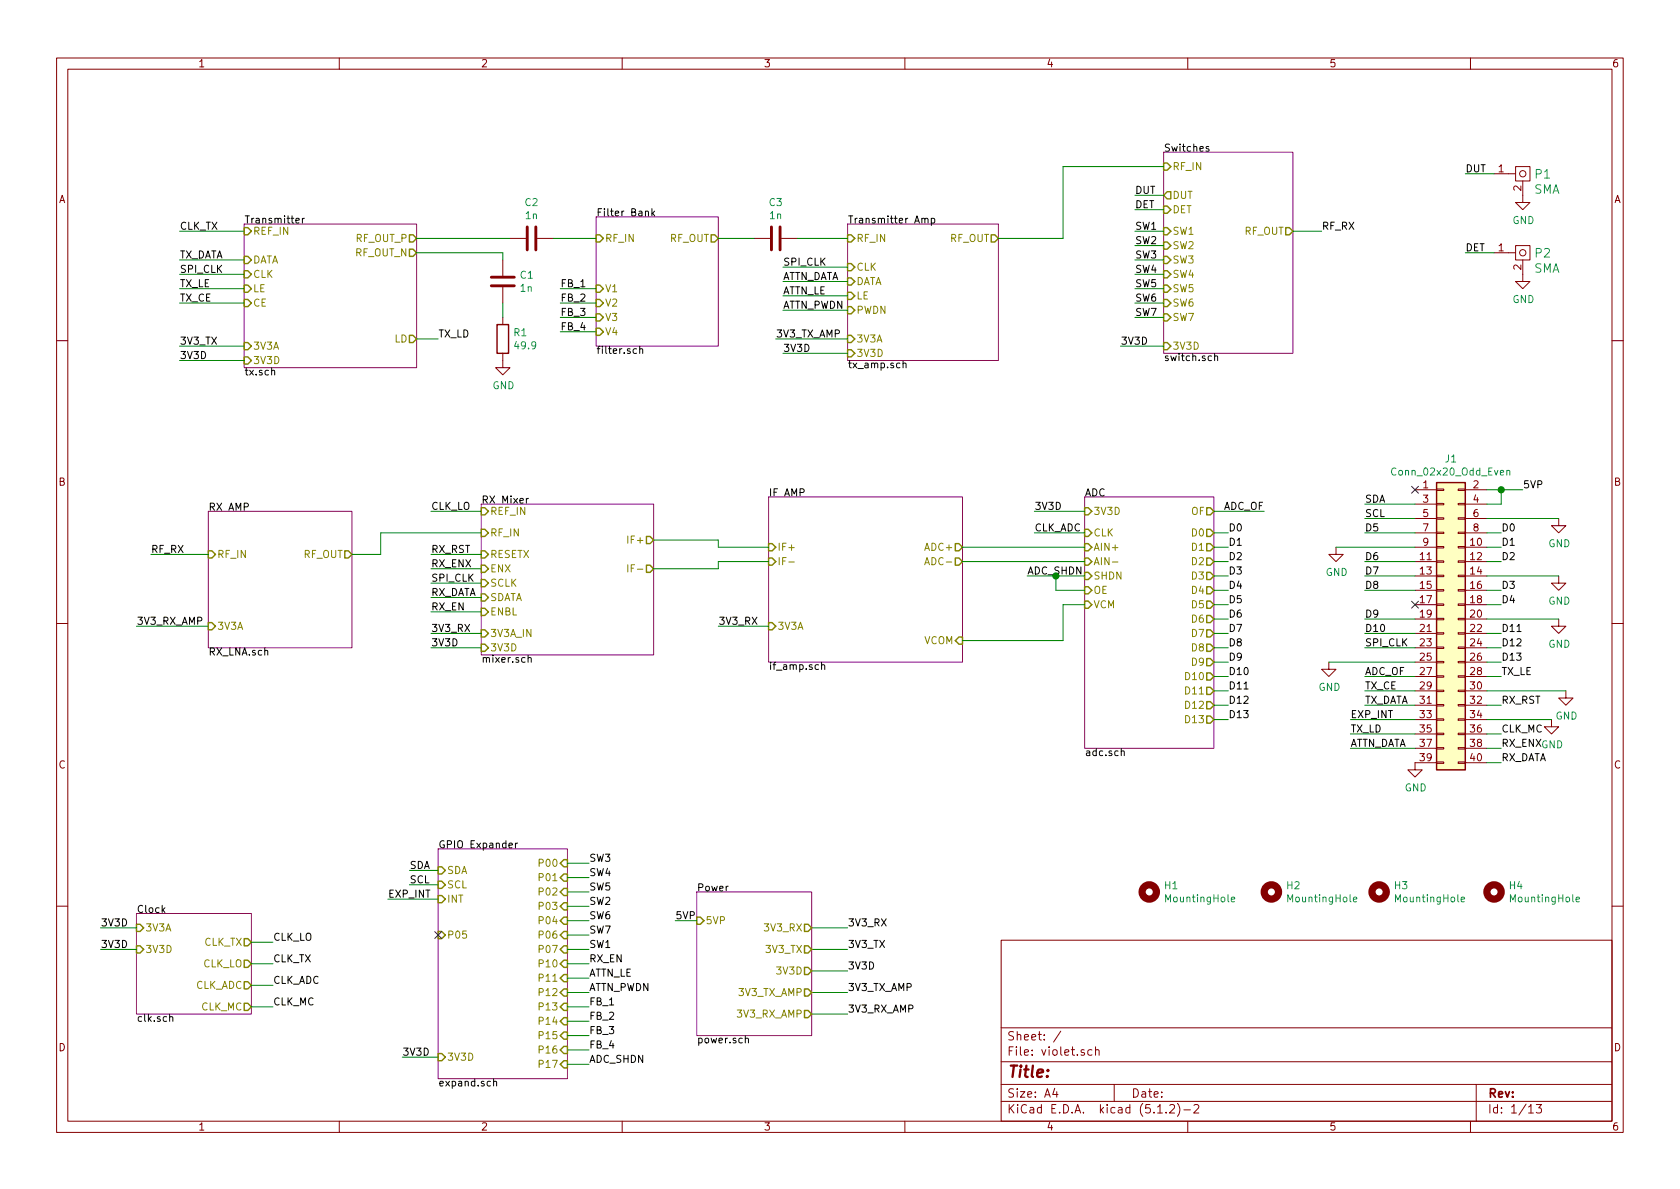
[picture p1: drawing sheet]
EESchema Schematic File Version 4
LIBS:violet-cache
EELAYER 29 0
EELAYER END
$Descr A4 11693 8268
encoding utf-8
Sheet 1 13
Title ""
Date ""
Rev ""
Comp ""
Comment1 ""
Comment2 ""
Comment3 ""
Comment4 ""
$EndDescr
$Sheet
S 1700 1550 1200 1000
U 5D61B2BF
F0 "Transmitter " 50
F1 "tx.sch" 50
F2 "CLK" I L 1700 1900 50 
F3 "DATA" I L 1700 1800 50 
F4 "LE" I L 1700 2000 50 
F5 "CE" I L 1700 2100 50 
F6 "REF_IN" I L 1700 1600 50 
F7 "LD" O R 2900 2350 50 
F8 "3V3D" I L 1700 2500 50 
F9 "RF_OUT_P" O R 2900 1650 50 
F10 "RF_OUT_N" O R 2900 1750 50 
F11 "3V3A" I L 1700 2400 50 
$EndSheet
$Sheet
S 4150 1500 850  900 
U 5D6DAD98
F0 "Filter Bank" 50
F1 "filter.sch" 50
F2 "RF_IN" I L 4150 1650 50 
F3 "V1" I L 4150 2000 50 
F4 "V2" I L 4150 2100 50 
F5 "V3" I L 4150 2200 50 
F6 "V4" I L 4150 2300 50 
F7 "RF_OUT" O R 5000 1650 50 
$EndSheet
$Sheet
S 5900 1550 1050 950 
U 5D7009AC
F0 "Transmitter Amp" 50
F1 "tx_amp.sch" 50
F2 "CLK" I L 5900 1850 50 
F3 "DATA" I L 5900 1950 50 
F4 "LE" I L 5900 2050 50 
F5 "RF_IN" I L 5900 1650 50 
F6 "3V3D" I L 5900 2450 50 
F7 "PWDN" I L 5900 2150 50 
F8 "RF_OUT" O R 6950 1650 50 
F9 "3V3A" I L 5900 2350 50 
$EndSheet
$Sheet
S 8100 1050 900  1400
U 5D685A83
F0 "Switches" 50
F1 "switch.sch" 50
F2 "RF_IN" I L 8100 1150 50 
F3 "DUT" O L 8100 1350 50 
F4 "DET" I L 8100 1450 50 
F5 "SW1" I L 8100 1600 50 
F6 "3V3D" I L 8100 2400 50 
F7 "SW2" I L 8100 1700 50 
F8 "SW3" I L 8100 1800 50 
F9 "SW4" I L 8100 1900 50 
F10 "SW5" I L 8100 2000 50 
F11 "SW6" I L 8100 2100 50 
F12 "SW7" I L 8100 2200 50 
F13 "RF_OUT" O R 9000 1600 50 
$EndSheet
Text Label 5900 6450 0    50   ~ 0
3V3_RX
Text Label 5900 6600 0    50   ~ 0
3V3_TX
Text Label 5900 6750 0    50   ~ 0
3V3D
Wire Wire Line
	5650 6450 5900 6450
Wire Wire Line
	5650 6600 5900 6600
Wire Wire Line
	5650 6750 5900 6750
$Comp
L violet:SMA P2
U 1 1
P 10600 1750
F 0 "P2" H 10678 1750 60  0000 L CNN
F 1 "SMA" H 10678 1644 60  0000 L CNN
F 2 "violet:CONSMA003.062" H 10600 1750 60  0001 C CNN
F 3 "" H 10600 1750 60  0000 C CNN
F 4 "712-CONSMA003.062-G" H 10600 1750 50  0001 C CNN "Mouser"
	1    10600 1750
	1    0    0    -1  
$EndComp
$Comp
L violet:SMA P1
U 1 1
P 10600 1200
F 0 "P1" H 10678 1200 60  0000 L CNN
F 1 "SMA" H 10678 1094 60  0000 L CNN
F 2 "violet:CONSMA003.062" H 10600 1200 60  0001 C CNN
F 3 "" H 10600 1200 60  0000 C CNN
F 4 "712-CONSMA003.062-G" H 10600 1200 50  0001 C CNN "Mouser"
	1    10600 1200
	1    0    0    -1  
$EndComp
Text Label 1250 1800 0    50   ~ 0
TX_DATA
Text Label 1250 2000 0    50   ~ 0
TX_LE
Text Label 1250 2100 0    50   ~ 0
TX_CE
Wire Wire Line
	1250 1800 1700 1800
Wire Wire Line
	1250 2000 1700 2000
Wire Wire Line
	1250 2100 1700 2100
Text Label 3050 2350 0    50   ~ 0
TX_LD
Wire Wire Line
	2900 2350 3050 2350
$Comp
L Device:C C2
U 1 1
P 3700 1650
F 0 "C2" V 3448 1650 50  0000 C CNN
F 1 "1n" V 3539 1650 50  0000 C CNN
F 2 "violet:C_0402b" H 3738 1500 50  0001 C CNN
F 3 "~" H 3700 1650 50  0001 C CNN
F 4 "80-C0402S102K5R7867" H 3700 1650 50  0001 C CNN "Mouser"
	1    3700 1650
	0    1    1    0   
$EndComp
$Comp
L Device:R R1
U 1 1
P 3500 2350
F 0 "R1" H 3570 2396 50  0000 L CNN
F 1 "49.9" H 3570 2305 50  0000 L CNN
F 2 "violet:R_0402b" V 3430 2350 50  0001 C CNN
F 3 "~" H 3500 2350 50  0001 C CNN
F 4 "71-RCS040249R9FKED" H 3500 2350 50  0001 C CNN "Mouser"
	1    3500 2350
	1    0    0    -1  
$EndComp
$Comp
L power:GND #PWR01
U 1 1
P 3500 2500
F 0 "#PWR01" H 3500 2250 50  0001 C CNN
F 1 "GND" H 3505 2327 50  0000 C CNN
F 2 "" H 3500 2500 50  0001 C CNN
F 3 "" H 3500 2500 50  0001 C CNN
	1    3500 2500
	1    0    0    -1  
$EndComp
$Comp
L Device:C C1
U 1 1
P 3500 1950
F 0 "C1" H 3615 1996 50  0000 L CNN
F 1 "1n" H 3615 1905 50  0000 L CNN
F 2 "violet:C_0402b" H 3538 1800 50  0001 C CNN
F 3 "~" H 3500 1950 50  0001 C CNN
F 4 "80-C0402S102K5R7867" H 3500 1950 50  0001 C CNN "Mouser"
	1    3500 1950
	1    0    0    -1  
$EndComp
Wire Wire Line
	2900 1750 3500 1750
Wire Wire Line
	3500 1750 3500 1800
Wire Wire Line
	3500 2100 3500 2200
Wire Wire Line
	2900 1650 3550 1650
Text Label 3900 2200 0    50   ~ 0
FB_3
Text Label 3900 2300 0    50   ~ 0
FB_4
Wire Wire Line
	3900 2000 4150 2000
Wire Wire Line
	4150 2100 3900 2100
Wire Wire Line
	3900 2200 4150 2200
Wire Wire Line
	4150 2300 3900 2300
Wire Wire Line
	3850 1650 4150 1650
$Comp
L Device:C C3
U 1 1
P 5400 1650
F 0 "C3" V 5148 1650 50  0000 C CNN
F 1 "1n" V 5239 1650 50  0000 C CNN
F 2 "violet:C_0402b" H 5438 1500 50  0001 C CNN
F 3 "~" H 5400 1650 50  0001 C CNN
F 4 "80-C0402S102K5R7867" H 5400 1650 50  0001 C CNN "Mouser"
	1    5400 1650
	0    1    1    0   
$EndComp
Wire Wire Line
	5000 1650 5250 1650
Wire Wire Line
	5550 1650 5900 1650
Text Label 1250 1900 0    50   ~ 0
SPI_CLK
Wire Wire Line
	1250 1900 1700 1900
Text Label 5450 1850 0    50   ~ 0
SPI_CLK
Text Label 5450 1950 0    50   ~ 0
ATTN_DATA
Text Label 5450 2050 0    50   ~ 0
ATTN_LE
Text Label 5450 2150 0    50   ~ 0
ATTN_PWDN
Wire Wire Line
	5450 1850 5900 1850
Wire Wire Line
	5450 1950 5900 1950
Wire Wire Line
	5450 2050 5900 2050
Wire Wire Line
	5450 2150 5900 2150
Text Label 7900 1350 0    50   ~ 0
DUT
Text Label 7900 1450 0    50   ~ 0
DET
Text Label 10200 1200 0    50   ~ 0
DUT
Text Label 10200 1750 0    50   ~ 0
DET
$Comp
L power:GND #PWR05
U 1 1
P 10600 1350
F 0 "#PWR05" H 10600 1100 50  0001 C CNN
F 1 "GND" H 10605 1177 50  0000 C CNN
F 2 "" H 10600 1350 50  0001 C CNN
F 3 "" H 10600 1350 50  0001 C CNN
	1    10600 1350
	1    0    0    -1  
$EndComp
$Comp
L power:GND #PWR06
U 1 1
P 10600 1900
F 0 "#PWR06" H 10600 1650 50  0001 C CNN
F 1 "GND" H 10605 1727 50  0000 C CNN
F 2 "" H 10600 1900 50  0001 C CNN
F 3 "" H 10600 1900 50  0001 C CNN
	1    10600 1900
	1    0    0    -1  
$EndComp
Wire Wire Line
	10200 1200 10400 1200
Wire Wire Line
	10200 1750 10400 1750
$Sheet
S 950  6350 800  700 
U 5D6BBB36
F0 "Clock" 50
F1 "clk.sch" 50
F2 "3V3A" I L 950 6450 50 
F3 "CLK_TX" O R 1750 6550 50 
F4 "CLK_LO" O R 1750 6700 50 
F5 "CLK_ADC" O R 1750 6850 50 
F6 "3V3D" I L 950 6600 50 
F7 "CLK_MC" O R 1750 7000 50 
$EndSheet
Text Label 1900 6700 0    50   ~ 0
CLK_TX
Text Label 1900 6550 0    50   ~ 0
CLK_LO
Text Label 1900 6850 0    50   ~ 0
CLK_ADC
Wire Wire Line
	1750 6550 1900 6550
Wire Wire Line
	1750 6700 1900 6700
Wire Wire Line
	1900 6850 1750 6850
Text Label 1250 1600 0    50   ~ 0
CLK_TX
Wire Wire Line
	1250 1600 1700 1600
Text Label 700  6600 0    50   ~ 0
3V3D
Wire Wire Line
	7900 1350 8100 1350
Wire Wire Line
	7900 1450 8100 1450
Wire Wire Line
	6950 1650 7400 1650
Wire Wire Line
	7400 1650 7400 1150
Wire Wire Line
	7400 1150 8100 1150
Text Label 1250 2400 0    50   ~ 0
3V3_TX
Text Label 1250 2500 0    50   ~ 0
3V3D
Wire Wire Line
	1250 2400 1700 2400
Wire Wire Line
	1250 2500 1700 2500
Text Label 5900 6900 0    50   ~ 0
3V3_TX_AMP
Wire Wire Line
	5650 6900 5900 6900
Text Label 5400 2350 0    50   ~ 0
3V3_TX_AMP
Wire Wire Line
	5400 2350 5900 2350
Text Label 5450 2450 0    50   ~ 0
3V3D
Wire Wire Line
	5450 2450 5900 2450
Text Label 7800 2400 0    50   ~ 0
3V3D
Wire Wire Line
	7800 2400 8100 2400
Wire Wire Line
	700  6600 950  6600
Text Label 9200 1600 0    50   ~ 0
RF_RX
Wire Wire Line
	9000 1600 9200 1600
Text Label 1050 3850 0    50   ~ 0
RF_RX
$Sheet
S 1450 3550 1000 950 
U 5D83B471
F0 "RX AMP" 50
F1 "RX_LNA.sch" 50
F2 "RF_IN" I L 1450 3850 50 
F3 "RF_OUT" O R 2450 3850 50 
F4 "3V3A" I L 1450 4350 50 
$EndSheet
Wire Wire Line
	1050 3850 1450 3850
Text Label 5900 7050 0    50   ~ 0
3V3_RX_AMP
Wire Wire Line
	5650 7050 5900 7050
Text Label 950  4350 0    50   ~ 0
3V3_RX_AMP
Wire Wire Line
	950  4350 1450 4350
$Sheet
S 3350 3500 1200 1050
U 5D85EDEF
F0 "RX Mixer" 50
F1 "mixer.sch" 50
F2 "REF_IN" I L 3350 3550 50 
F3 "RESETX" I L 3350 3850 50 
F4 "ENX" I L 3350 3950 50 
F5 "SCLK" I L 3350 4050 50 
F6 "SDATA" I L 3350 4150 50 
F7 "ENBL" I L 3350 4250 50 
F8 "3V3D" I L 3350 4500 50 
F9 "RF_IN" I L 3350 3700 50 
F10 "IF-" O R 4550 3950 50 
F11 "IF+" O R 4550 3750 50 
F12 "3V3A_IN" I L 3350 4400 50 
$EndSheet
Text Label 3000 4400 0    50   ~ 0
3V3_RX
Wire Wire Line
	3000 4400 3350 4400
Text Label 3000 4500 0    50   ~ 0
3V3D
Wire Wire Line
	3000 4500 3350 4500
Text Label 3000 3550 0    50   ~ 0
CLK_LO
Wire Wire Line
	3000 3550 3350 3550
Wire Wire Line
	3350 3700 2650 3700
Wire Wire Line
	2650 3700 2650 3850
Wire Wire Line
	2650 3850 2450 3850
Text Label 3000 3850 0    50   ~ 0
RX_RST
Text Label 3000 3950 0    50   ~ 0
RX_ENX
Text Label 3000 4150 0    50   ~ 0
RX_DATA
Text Label 3000 4250 0    50   ~ 0
RX_EN
Text Label 3000 4050 0    50   ~ 0
SPI_CLK
Wire Wire Line
	3000 3850 3350 3850
Wire Wire Line
	3000 3950 3350 3950
Wire Wire Line
	3000 4050 3350 4050
Wire Wire Line
	3000 4150 3350 4150
Wire Wire Line
	3000 4250 3350 4250
$Sheet
S 5350 3450 1350 1150
U 5D914044
F0 "IF AMP" 50
F1 "if_amp.sch" 50
F2 "IF+" I L 5350 3800 50 
F3 "IF-" I L 5350 3900 50 
F4 "3V3A" I L 5350 4350 50 
F5 "VCOM" I R 6700 4450 50 
F6 "ADC+" O R 6700 3800 50 
F7 "ADC-" O R 6700 3900 50 
$EndSheet
Wire Wire Line
	4550 3750 5000 3750
Wire Wire Line
	5000 3750 5000 3800
Wire Wire Line
	5000 3800 5350 3800
Wire Wire Line
	4550 3950 5000 3950
Wire Wire Line
	5000 3950 5000 3900
Wire Wire Line
	5000 3900 5350 3900
$Sheet
S 7550 3450 900  1750
U 5D698B49
F0 "ADC" 50
F1 "adc.sch" 50
F2 "3V3D" I L 7550 3550 50 
F3 "CLK" I L 7550 3700 50 
F4 "AIN+" I L 7550 3800 50 
F5 "AIN-" I L 7550 3900 50 
F6 "SHDN" I L 7550 4000 50 
F7 "OE" I L 7550 4100 50 
F8 "OF" O R 8450 3550 50 
F9 "VCM" I L 7550 4200 50 
F10 "D0" O R 8450 3700 50 
F11 "D1" O R 8450 3800 50 
F12 "D2" O R 8450 3900 50 
F13 "D3" O R 8450 4000 50 
F14 "D5" O R 8450 4200 50 
F15 "D4" O R 8450 4100 50 
F16 "D6" O R 8450 4300 50 
F17 "D7" O R 8450 4400 50 
F18 "D8" O R 8450 4500 50 
F19 "D9" O R 8450 4600 50 
F20 "D10" O R 8450 4700 50 
F21 "D11" O R 8450 4800 50 
F22 "D12" O R 8450 4900 50 
F23 "D13" O R 8450 5000 50 
$EndSheet
Wire Wire Line
	6700 3800 7550 3800
Wire Wire Line
	6700 3900 7550 3900
Text Label 7200 3700 0    50   ~ 0
CLK_ADC
Wire Wire Line
	7200 3700 7550 3700
Text Label 7200 3550 0    50   ~ 0
3V3D
Wire Wire Line
	7200 3550 7550 3550
Wire Wire Line
	6700 4450 7400 4450
Wire Wire Line
	7400 4450 7400 4200
Wire Wire Line
	7400 4200 7550 4200
Text Label 7150 4000 0    50   ~ 0
ADC_SHDN
Wire Wire Line
	7150 4000 7350 4000
Text Label 8800 3550 2    50   ~ 0
ADC_OF
Wire Wire Line
	8450 3550 8800 3550
Text Label 1900 7000 0    50   ~ 0
CLK_MC
Wire Wire Line
	1750 7000 1900 7000
$Comp
L Connector_Generic:Conn_02x20_Odd_Even J1
U 1 1
P 10050 4300
F 0 "J1" H 10100 5417 50  0000 C CNN
F 1 "Conn_02x20_Odd_Even" H 10100 5326 50  0000 C CNN
F 2 "violet:PinSocket_2x20_P2.54mm_Vertical_Centered_Anchor" H 10050 4300 50  0001 C CNN
F 3 "~" H 10050 4300 50  0001 C CNN
F 4 "~" H 10050 4300 50  0001 C CNN "Mouser"
	1    10050 4300
	1    0    0    -1  
$EndComp
Text Label 8550 3700 0    50   ~ 0
D0
Text Label 8550 3800 0    50   ~ 0
D1
Text Label 8550 3900 0    50   ~ 0
D2
Text Label 8550 4000 0    50   ~ 0
D3
Text Label 8550 4100 0    50   ~ 0
D4
Text Label 8550 4200 0    50   ~ 0
D5
Text Label 8550 4300 0    50   ~ 0
D6
Text Label 8550 4400 0    50   ~ 0
D7
Text Label 8550 4500 0    50   ~ 0
D8
Text Label 8550 4600 0    50   ~ 0
D9
Text Label 8550 4700 0    50   ~ 0
D10
Text Label 8550 4800 0    50   ~ 0
D11
Text Label 8550 4900 0    50   ~ 0
D12
Text Label 8550 5000 0    50   ~ 0
D13
Wire Wire Line
	8450 3700 8550 3700
Wire Wire Line
	8450 3800 8550 3800
Wire Wire Line
	8450 3900 8550 3900
Wire Wire Line
	8450 4000 8550 4000
Wire Wire Line
	8450 4100 8550 4100
Wire Wire Line
	8450 4200 8550 4200
Wire Wire Line
	8450 4300 8550 4300
Wire Wire Line
	8450 4400 8550 4400
Wire Wire Line
	8450 4500 8550 4500
Wire Wire Line
	8450 4600 8550 4600
Wire Wire Line
	8450 4700 8550 4700
Wire Wire Line
	8450 4800 8550 4800
Wire Wire Line
	8450 4900 8550 4900
Wire Wire Line
	8450 5000 8550 5000
Text Label 10450 3800 0    50   ~ 0
D1
Text Label 10450 3900 0    50   ~ 0
D2
Text Label 10450 4100 0    50   ~ 0
D3
Text Label 10450 4200 0    50   ~ 0
D4
Text Label 9500 3700 0    50   ~ 0
D5
Text Label 9500 3900 0    50   ~ 0
D6
Text Label 9500 4000 0    50   ~ 0
D7
Text Label 9500 4100 0    50   ~ 0
D8
Text Label 9500 4300 0    50   ~ 0
D9
Text Label 9500 4400 0    50   ~ 0
D10
Text Label 10450 4400 0    50   ~ 0
D11
Wire Wire Line
	10350 3700 10450 3700
Wire Wire Line
	10350 3800 10450 3800
Wire Wire Line
	10350 3900 10450 3900
Wire Wire Line
	10350 4100 10450 4100
Wire Wire Line
	10350 4200 10450 4200
Wire Wire Line
	10350 4400 10450 4400
Wire Wire Line
	10350 4500 10450 4500
Wire Wire Line
	10350 4600 10450 4600
Wire Wire Line
	10350 4700 10450 4700
Wire Wire Line
	10350 4900 10450 4900
Wire Wire Line
	10350 5100 10450 5100
Wire Wire Line
	10350 5200 10450 5200
Text Label 9500 4500 0    50   ~ 0
SPI_CLK
Wire Wire Line
	9500 4500 9850 4500
Text Label 9500 4900 0    50   ~ 0
TX_DATA
Text Label 10450 4700 0    50   ~ 0
TX_LE
Text Label 9500 4800 0    50   ~ 0
TX_CE
Text Label 9400 5100 0    50   ~ 0
TX_LD
Wire Wire Line
	9500 3700 9850 3700
Wire Wire Line
	9500 3900 9850 3900
Wire Wire Line
	9850 4000 9500 4000
Wire Wire Line
	9500 4100 9850 4100
Wire Wire Line
	9500 4300 9850 4300
NoConn ~ 9850 3400
NoConn ~ 9850 4200
Text Label 3900 2100 0    50   ~ 0
FB_2
Text Label 3900 2000 0    50   ~ 0
FB_1
Text Label 4100 7000 0    50   ~ 0
FB_1
Text Label 4100 7100 0    50   ~ 0
FB_2
Text Label 4100 7200 0    50   ~ 0
FB_3
Text Label 4100 7300 0    50   ~ 0
FB_4
Wire Wire Line
	9500 4400 9850 4400
Text Label 9400 5200 0    50   ~ 0
ATTN_DATA
Wire Wire Line
	9500 4800 9850 4800
Wire Wire Line
	9500 4900 9850 4900
Wire Wire Line
	9400 5000 9850 5000
Text Label 4100 6800 0    50   ~ 0
ATTN_LE
Text Label 4100 6900 0    50   ~ 0
ATTN_PWDN
Wire Wire Line
	9400 5100 9850 5100
Wire Wire Line
	9400 5200 9850 5200
Text Label 7900 1600 0    50   ~ 0
SW1
Text Label 7900 1700 0    50   ~ 0
SW2
Text Label 7900 1800 0    50   ~ 0
SW3
Text Label 7900 1900 0    50   ~ 0
SW4
Text Label 7900 2000 0    50   ~ 0
SW5
Text Label 7900 2100 0    50   ~ 0
SW6
Text Label 7900 2200 0    50   ~ 0
SW7
Wire Wire Line
	7900 1600 8100 1600
Wire Wire Line
	7900 1700 8100 1700
Wire Wire Line
	7900 1800 8100 1800
Wire Wire Line
	7900 1900 8100 1900
Wire Wire Line
	7900 2000 8100 2000
Wire Wire Line
	7900 2100 8100 2100
Wire Wire Line
	7900 2200 8100 2200
Text Label 4100 6600 0    50   ~ 0
SW1
Text Label 4100 6000 0    50   ~ 0
SW3
Text Label 4100 6100 0    50   ~ 0
SW4
Text Label 4100 6200 0    50   ~ 0
SW5
Text Label 4100 6400 0    50   ~ 0
SW6
Text Label 4100 6500 0    50   ~ 0
SW7
Text Label 9500 3500 0    50   ~ 0
SDA
Text Label 9500 3600 0    50   ~ 0
SCL
Wire Wire Line
	9500 3500 9850 3500
Wire Wire Line
	9500 3600 9850 3600
$Sheet
S 3050 5900 900  1600
U 5D79732C
F0 "GPIO Expander" 50
F1 "expand.sch" 50
F2 "P00" I R 3950 6000 50 
F3 "P01" I R 3950 6100 50 
F4 "P02" I R 3950 6200 50 
F5 "P03" I R 3950 6300 50 
F6 "P04" I R 3950 6400 50 
F7 "P06" I R 3950 6500 50 
F8 "P07" I R 3950 6600 50 
F9 "P10" I R 3950 6700 50 
F10 "P11" I R 3950 6800 50 
F11 "P12" I R 3950 6900 50 
F12 "P13" I R 3950 7000 50 
F13 "P14" I R 3950 7100 50 
F14 "P15" I R 3950 7200 50 
F15 "P16" I R 3950 7300 50 
F16 "P17" I R 3950 7400 50 
F17 "SDA" I L 3050 6050 50 
F18 "SCL" I L 3050 6150 50 
F19 "INT" I L 3050 6250 50 
F20 "3V3D" I L 3050 7350 50 
F21 "P05" I L 3050 6500 50 
$EndSheet
$Sheet
S 4850 6200 800  1000
U 5D685BAE
F0 "Power" 50
F1 "power.sch" 50
F2 "3V3_RX" O R 5650 6450 50 
F3 "3V3_TX" O R 5650 6600 50 
F4 "3V3D" O R 5650 6750 50 
F5 "3V3_TX_AMP" O R 5650 6900 50 
F6 "3V3_RX_AMP" O R 5650 7050 50 
F7 "5VP" I L 4850 6400 50 
$EndSheet
Text Label 2800 7350 0    50   ~ 0
3V3D
Wire Wire Line
	2800 7350 3050 7350
Text Label 2850 6050 0    50   ~ 0
SDA
Text Label 2850 6150 0    50   ~ 0
SCL
Wire Wire Line
	2850 6050 3050 6050
Wire Wire Line
	2850 6150 3050 6150
Text Label 4100 6300 0    50   ~ 0
SW2
Wire Wire Line
	3950 6000 4100 6000
Wire Wire Line
	3950 6100 4100 6100
Wire Wire Line
	3950 6200 4100 6200
Wire Wire Line
	3950 6300 4100 6300
Wire Wire Line
	3950 6400 4100 6400
Wire Wire Line
	3950 6500 4100 6500
Wire Wire Line
	3950 6600 4100 6600
Wire Wire Line
	3950 6700 4100 6700
Wire Wire Line
	3950 6800 4100 6800
Wire Wire Line
	3950 6900 4100 6900
Wire Wire Line
	3950 7000 4100 7000
Text Label 2700 6250 0    50   ~ 0
EXP_INT
Wire Wire Line
	2700 6250 3050 6250
Text Label 9400 5000 0    50   ~ 0
EXP_INT
Wire Wire Line
	9850 4700 9500 4700
Text Label 10450 4900 0    50   ~ 0
RX_RST
Text Label 10450 5200 0    50   ~ 0
RX_ENX
Text Label 10450 5300 0    50   ~ 0
RX_DATA
Text Label 4100 6700 0    50   ~ 0
RX_EN
Wire Wire Line
	3950 7100 4100 7100
Wire Wire Line
	3950 7200 4100 7200
Wire Wire Line
	3950 7300 4100 7300
Text Label 10450 4500 0    50   ~ 0
D12
Text Label 10450 4600 0    50   ~ 0
D13
$Comp
L power:GND #PWR04
U 1 1
P 9850 5300
F 0 "#PWR04" H 9850 5050 50  0001 C CNN
F 1 "GND" H 9855 5127 50  0000 C CNN
F 2 "" H 9850 5300 50  0001 C CNN
F 3 "" H 9850 5300 50  0001 C CNN
	1    9850 5300
	1    0    0    -1  
$EndComp
$Comp
L power:GND #PWR02
U 1 1
P 9250 4600
F 0 "#PWR02" H 9250 4350 50  0001 C CNN
F 1 "GND" H 9255 4427 50  0000 C CNN
F 2 "" H 9250 4600 50  0001 C CNN
F 3 "" H 9250 4600 50  0001 C CNN
	1    9250 4600
	1    0    0    -1  
$EndComp
Wire Wire Line
	9250 4600 9850 4600
$Comp
L power:GND #PWR03
U 1 1
P 9300 3800
F 0 "#PWR03" H 9300 3550 50  0001 C CNN
F 1 "GND" H 9305 3627 50  0000 C CNN
F 2 "" H 9300 3800 50  0001 C CNN
F 3 "" H 9300 3800 50  0001 C CNN
	1    9300 3800
	1    0    0    -1  
$EndComp
Wire Wire Line
	9300 3800 9850 3800
$Comp
L power:GND #PWR08
U 1 1
P 10850 3600
F 0 "#PWR08" H 10850 3350 50  0001 C CNN
F 1 "GND" H 10855 3427 50  0000 C CNN
F 2 "" H 10850 3600 50  0001 C CNN
F 3 "" H 10850 3600 50  0001 C CNN
	1    10850 3600
	1    0    0    -1  
$EndComp
Wire Wire Line
	10350 3600 10850 3600
$Comp
L power:GND #PWR09
U 1 1
P 10850 4000
F 0 "#PWR09" H 10850 3750 50  0001 C CNN
F 1 "GND" H 10855 3827 50  0000 C CNN
F 2 "" H 10850 4000 50  0001 C CNN
F 3 "" H 10850 4000 50  0001 C CNN
	1    10850 4000
	1    0    0    -1  
$EndComp
Wire Wire Line
	10850 4000 10350 4000
$Comp
L power:GND #PWR010
U 1 1
P 10850 4300
F 0 "#PWR010" H 10850 4050 50  0001 C CNN
F 1 "GND" H 10855 4127 50  0000 C CNN
F 2 "" H 10850 4300 50  0001 C CNN
F 3 "" H 10850 4300 50  0001 C CNN
	1    10850 4300
	1    0    0    -1  
$EndComp
Wire Wire Line
	10350 4300 10850 4300
$Comp
L power:GND #PWR011
U 1 1
P 10900 4800
F 0 "#PWR011" H 10900 4550 50  0001 C CNN
F 1 "GND" H 10905 4627 50  0000 C CNN
F 2 "" H 10900 4800 50  0001 C CNN
F 3 "" H 10900 4800 50  0001 C CNN
	1    10900 4800
	1    0    0    -1  
$EndComp
Wire Wire Line
	10350 4800 10900 4800
$Comp
L power:GND #PWR07
U 1 1
P 10800 5000
F 0 "#PWR07" H 10800 4750 50  0001 C CNN
F 1 "GND" H 10805 4827 50  0000 C CNN
F 2 "" H 10800 5000 50  0001 C CNN
F 3 "" H 10800 5000 50  0001 C CNN
	1    10800 5000
	1    0    0    -1  
$EndComp
Wire Wire Line
	10350 5000 10800 5000
Text Label 10600 3400 0    50   ~ 0
5VP
Wire Wire Line
	10600 3400 10450 3400
Wire Wire Line
	10350 3500 10450 3500
Wire Wire Line
	10450 3500 10450 3400
Connection ~ 10450 3400
Wire Wire Line
	10450 3400 10350 3400
Text Label 4700 6400 0    50   ~ 0
5VP
Text Label 5000 4350 0    50   ~ 0
3V3_RX
Wire Wire Line
	5000 4350 5350 4350
Text Label 700  6450 0    50   ~ 0
3V3D
Wire Wire Line
	700  6450 950  6450
Wire Wire Line
	10450 5300 10350 5300
Wire Wire Line
	3950 7400 4100 7400
Text Label 9500 4700 0    50   ~ 0
ADC_OF
Text Label 10450 5100 0    50   ~ 0
CLK_MC
Text Label 4100 7400 0    50   ~ 0
ADC_SHDN
Wire Wire Line
	7350 4000 7350 4100
Connection ~ 7350 4000
Wire Wire Line
	7350 4000 7550 4000
Wire Wire Line
	7350 4100 7550 4100
Wire Wire Line
	4850 6400 4700 6400
Text Label 10450 3700 0    50   ~ 0
D0
NoConn ~ 3050 6500
$EndSCHEMATC
